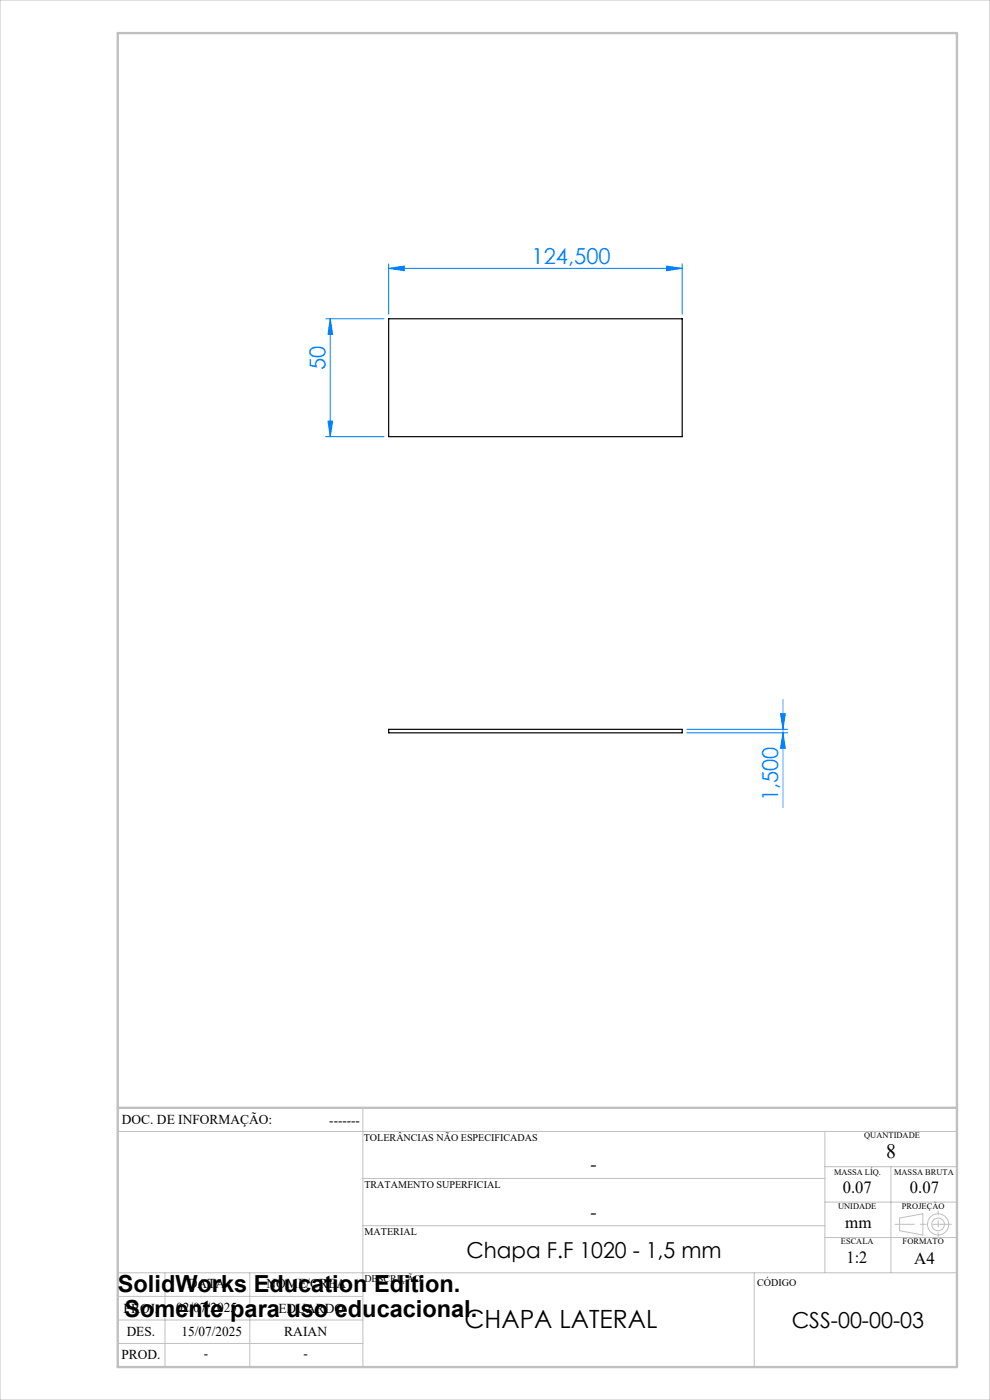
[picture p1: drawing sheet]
<svg xmlns="http://www.w3.org/2000/svg" width="210mm" height="297mm" viewBox="0 0 210 297" stroke-linecap="round" stroke-linejoin="round" font-family="sans-serif">
<g fill="none" stroke="#c0c0c0" stroke-width=".21">
<path d="M0 0h210v297h-210zM77 235v55M25 240h178M77 250h98M175 240v30M175 255h28M175 247.5h28M189 247.5v22.5M190.8 258.4l5-.9v4.5l-5-.9zM25 275h52M25 270h178M35 270v20"/>
<path d="M53 270v20M77 260h98M160 270v20M175 262.5h28M25 285h52M25 280h52"/>
<circle cx="199" cy="259.7" r="1.34"/>
<circle cx="199" cy="259.7" r="2.25"/>
</g>
<g fill="none" stroke="#0080ff" stroke-width=".21">
<path d="M82.4 56.9l3.4-.5v1zM82.4 55.9v10.7M82.4 56.9h62.3M141.4 56.4l3.3 .5-3.3 .5zM144.7 55.9v10.7M69.1 67.6h12.4M70.1 67.6v25M70.1 67.6l.5 3.3h-1zM69.1 92.6h12.4M69.6 89.3h1l-.5 3.3zM145.7 154.7h21.4M145.7 155.5h21.4"/>
<path d="M165.6 151.4h1l-.5 3.3zM166.1 155.5l.5 3.2h-1zM166.1 148.4v22.9"/>
</g>
<path d="M201.8 259.7h-11.9" fill="none" stroke="#c0c0c0" stroke-width=".21" stroke-dasharray="15.2 1.3 1.3 1.3" stroke-dashoffset="11.2"/>
<path d="M199 256.9v5.4" fill="none" stroke="#c0c0c0" stroke-width=".21" stroke-dasharray="15.2 1.3 1.3 1.3" stroke-dashoffset="14.4"/>
<path d="M25 7h178v283h-178zM25 235h178" fill="none" stroke="#c0c0c0" stroke-width=".5"/>
<g fill="#0080ff">
<path d="M82.4 56.9l3.4-.5v1zM141.4 56.4l3.3 .5-3.3 .5z"/>
<path d="M69.6 89.3h1l-.5 3.3zM70.1 67.6l.5 3.3h-1z"/>
<path d="M165.6 151.4h1l-.5 3.3zM166.1 155.5l.5 3.2h-1z"/>
</g>
<path d="M82.4 67.6h62.3v25h-62.3zM82.4 154.7h62.3v.8h-62.3z" fill="none" stroke="#000" stroke-width=".25"/>
<text font-size="5.3" x="98.5" y="281.7">CHAPA LATERAL</text>
<g font-size="5">
<text x="25" y="274">SolidWorks Education Edition.</text>
<text x="26.4" y="279.5">Somente para uso educacional.</text>
</g>
<g font-size="4.7" fill="#0080ff">
<text x="112.7" y="55.9">124,500</text>
<text x="69.1" y="78.5" transform="rotate(-90 69.1 78.5)">50</text>
<text x="165.1" y="170" transform="rotate(-90 165.1 170)">1,500</text>
</g>
<g font-size="4.7">
<text x="99" y="266.8">Chapa F.F 1020 - 1,5 mm</text>
<text x="167.9" y="281.7">CSS-00-00-03</text>
</g>
<text font-size="4.3" x="188" y="245.8">8</text>
<g font-size="4">
<text x="125.2" y="248.4">-</text>
<text x="125.2" y="258.6">-</text>
</g>
<g font-size="3.6">
<text x="178.8" y="253.1">0.07</text>
<text x="193" y="253.1">0.07</text>
<text x="179.3" y="260.6">mm</text>
<text x="179.6" y="267.9">1:2</text>
<text x="193.9" y="268.1">A4</text>
</g>
<g font-size="2.9">
<text x="25.9" y="238.4">DOC. DE INFORMAÇÃO:</text>
<text x="69.8" y="238.6">-------</text>
<text x="39.9" y="273.2">DATA</text>
<text x="56.5" y="273.2">NOME/CREA</text>
<text x="26.2" y="278.6">PROJ.</text>
<text x="37.4" y="278.2">02/07/2025</text>
<text x="59" y="278.6">EDUARDO</text>
<text x="26.9" y="283.4">DES.</text>
<text x="38.5" y="283.4">15/07/2025</text>
<text x="60.3" y="283.4">RAIAN</text>
<text x="25.7" y="288.3">PROD.</text>
<text x="43.3" y="288">-</text>
<text x="64.4" y="288">-</text>
</g>
<g font-size="2.2">
<text x="77.2" y="242.1">TOLERÂNCIAS NÃO ESPECIFICADAS</text>
<text x="77.3" y="251.9">TRATAMENTO SUPERFICIAL</text>
<text x="77.3" y="261.9">MATERIAL</text>
<text x="77.3" y="272.1">DESCRIÇÃO</text>
<text x="160.6" y="272.8">CÓDIGO</text>
</g>
<g font-size="1.8">
<text x="183.3" y="241.4">QUANTIDADE</text>
<text x="176.9" y="249.2">MASSA LÍQ.</text>
<text x="189.7" y="249.2">MASSA BRUTA</text>
<text x="177.8" y="256.5">UNIDADE</text>
<text x="191.3" y="256.5">PROJEÇÃO</text>
<text x="178.4" y="264">ESCALA</text>
<text x="191.5" y="264">FORMATO</text>
</g>
</svg>
